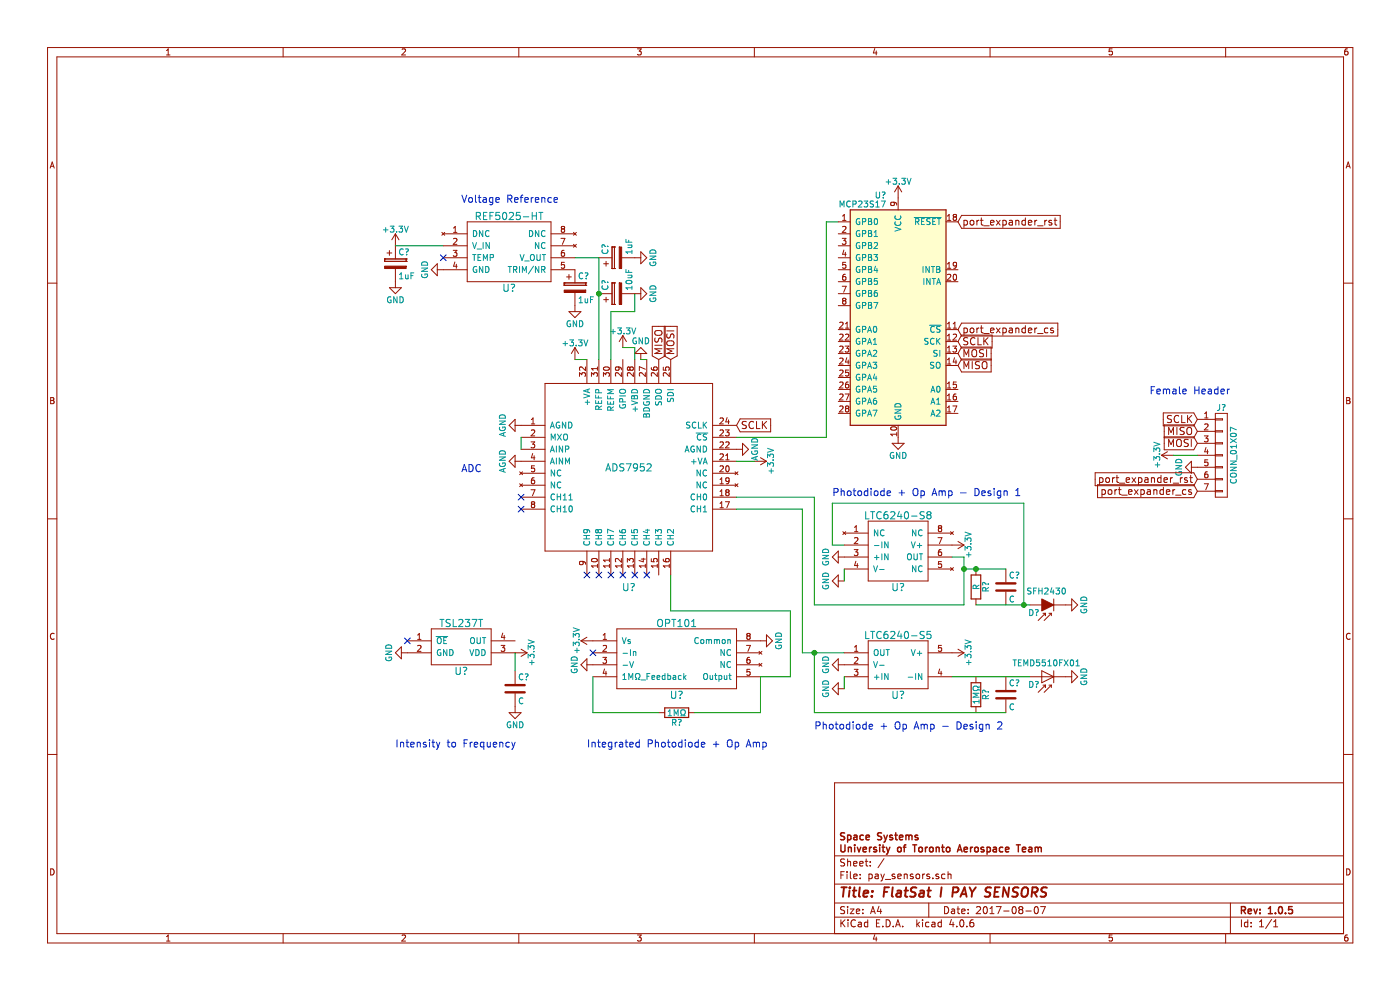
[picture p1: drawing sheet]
EESchema Schematic File Version 2
LIBS:power
LIBS:device
LIBS:transistors
LIBS:conn
LIBS:linear
LIBS:regul
LIBS:74xx
LIBS:cmos4000
LIBS:adc-dac
LIBS:memory
LIBS:xilinx
LIBS:microcontrollers
LIBS:dsp
LIBS:microchip
LIBS:analog_switches
LIBS:motorola
LIBS:texas
LIBS:intel
LIBS:audio
LIBS:interface
LIBS:digital-audio
LIBS:philips
LIBS:display
LIBS:cypress
LIBS:siliconi
LIBS:opto
LIBS:atmel
LIBS:contrib
LIBS:valves
LIBS:pay_sensors
LIBS:pay_sensors-cache
EELAYER 25 0
EELAYER END
$Descr A4 11693 8268
encoding utf-8
Sheet 1 1
Title "FlatSat I PAY SENSORS"
Date "2017-08-07"
Rev "1.0.5"
Comp "Space Systems\\nUniversity of Toronto Aerospace Team\\n\\n"
Comment1 ""
Comment2 ""
Comment3 ""
Comment4 ""
$EndDescr
$Comp
L ADS7952 U?
U 1 1
P 5250 3900
F 0 "U?" H 5250 2900 60  0000 C CNN
F 1 "ADS7952" H 5250 3900 60  0000 C CNN
F 2 "" H 5450 3900 60  0001 C CNN
F 3 "" H 5450 3900 60  0001 C CNN
	1    5250 3900
	1    0    0    -1  
$EndComp
NoConn ~ 4350 4150
NoConn ~ 4350 4250
NoConn ~ 4900 4800
NoConn ~ 5000 4800
NoConn ~ 5100 4800
NoConn ~ 5200 4800
NoConn ~ 5300 4800
$Comp
L LTC6240-S8 U?
U 1 1
P 7500 4600
F 0 "U?" H 7500 4300 60  0000 C CNN
F 1 "LTC6240-S8" H 7500 4900 60  0000 C CNN
F 2 "" H 7500 4700 60  0001 C CNN
F 3 "" H 7500 4700 60  0001 C CNN
	1    7500 4600
	1    0    0    -1  
$EndComp
$Comp
L LTC6240-S5 U?
U 1 1
P 7500 5550
F 0 "U?" H 7500 5300 60  0000 C CNN
F 1 "LTC6240-S5" H 7500 5800 60  0000 C CNN
F 2 "" H 7550 5600 60  0001 C CNN
F 3 "" H 7550 5600 60  0001 C CNN
	1    7500 5550
	1    0    0    -1  
$EndComp
$Comp
L +3.3V #PWR?
U 1 1
P 6300 3850
F 0 "#PWR?" H 6300 3700 50  0001 C CNN
F 1 "+3.3V" H 6300 3990 50  0000 C CNN
F 2 "" H 6300 3850 50  0001 C CNN
F 3 "" H 6300 3850 50  0001 C CNN
	1    6300 3850
	0    1    1    0   
$EndComp
$Comp
L GND #PWR?
U 1 1
P 5350 3000
F 0 "#PWR?" H 5350 2750 50  0001 C CNN
F 1 "GND" H 5350 2850 50  0000 C CNN
F 2 "" H 5350 3000 50  0001 C CNN
F 3 "" H 5350 3000 50  0001 C CNN
	1    5350 3000
	-1   0    0    1   
$EndComp
$Comp
L +3.3V #PWR?
U 1 1
P 5200 2900
F 0 "#PWR?" H 5200 2750 50  0001 C CNN
F 1 "+3.3V" H 5200 3040 50  0000 C CNN
F 2 "" H 5200 2900 50  0001 C CNN
F 3 "" H 5200 2900 50  0001 C CNN
	1    5200 2900
	1    0    0    -1  
$EndComp
$Comp
L CP C?
U 1 1
P 5150 2450
F 0 "C?" H 5175 2550 50  0000 L CNN
F 1 "10uF" H 5175 2350 50  0000 L CNN
F 2 "" H 5188 2300 50  0001 C CNN
F 3 "" H 5150 2450 50  0001 C CNN
	1    5150 2450
	0    -1   -1   0   
$EndComp
$Comp
L GND #PWR?
U 1 1
P 5300 2450
F 0 "#PWR?" H 5300 2200 50  0001 C CNN
F 1 "GND" H 5300 2300 50  0000 C CNN
F 2 "" H 5300 2450 50  0001 C CNN
F 3 "" H 5300 2450 50  0001 C CNN
	1    5300 2450
	0    -1   -1   0   
$EndComp
$Comp
L REF5025-HT U?
U 1 1
P 4250 2100
F 0 "U?" H 4250 1800 60  0000 C CNN
F 1 "REF5025-HT" H 4250 2400 60  0000 C CNN
F 2 "" H 4200 2150 60  0001 C CNN
F 3 "" H 4200 2150 60  0001 C CNN
	1    4250 2100
	1    0    0    -1  
$EndComp
$Comp
L +3.3V #PWR?
U 1 1
P 4800 3000
F 0 "#PWR?" H 4800 2850 50  0001 C CNN
F 1 "+3.3V" H 4800 3140 50  0000 C CNN
F 2 "" H 4800 3000 50  0001 C CNN
F 3 "" H 4800 3000 50  0001 C CNN
	1    4800 3000
	1    0    0    -1  
$EndComp
$Comp
L CP C?
U 1 1
P 3300 2200
F 0 "C?" H 3325 2300 50  0000 L CNN
F 1 "1uF" H 3325 2100 50  0000 L CNN
F 2 "" H 3338 2050 50  0001 C CNN
F 3 "" H 3300 2200 50  0001 C CNN
	1    3300 2200
	1    0    0    -1  
$EndComp
$Comp
L GND #PWR?
U 1 1
P 3300 2350
F 0 "#PWR?" H 3300 2100 50  0001 C CNN
F 1 "GND" H 3300 2200 50  0000 C CNN
F 2 "" H 3300 2350 50  0001 C CNN
F 3 "" H 3300 2350 50  0001 C CNN
	1    3300 2350
	1    0    0    -1  
$EndComp
$Comp
L +3.3V #PWR?
U 1 1
P 3300 2050
F 0 "#PWR?" H 3300 1900 50  0001 C CNN
F 1 "+3.3V" H 3300 2190 50  0000 C CNN
F 2 "" H 3300 2050 50  0001 C CNN
F 3 "" H 3300 2050 50  0001 C CNN
	1    3300 2050
	1    0    0    -1  
$EndComp
$Comp
L GND #PWR?
U 1 1
P 3700 2250
F 0 "#PWR?" H 3700 2000 50  0001 C CNN
F 1 "GND" H 3700 2100 50  0000 C CNN
F 2 "" H 3700 2250 50  0001 C CNN
F 3 "" H 3700 2250 50  0001 C CNN
	1    3700 2250
	0    1    1    0   
$EndComp
$Comp
L CP C?
U 1 1
P 4800 2400
F 0 "C?" H 4825 2500 50  0000 L CNN
F 1 "1uF" H 4825 2300 50  0000 L CNN
F 2 "" H 4838 2250 50  0001 C CNN
F 3 "" H 4800 2400 50  0001 C CNN
	1    4800 2400
	1    0    0    -1  
$EndComp
$Comp
L GND #PWR?
U 1 1
P 4800 2550
F 0 "#PWR?" H 4800 2300 50  0001 C CNN
F 1 "GND" H 4800 2400 50  0000 C CNN
F 2 "" H 4800 2550 50  0001 C CNN
F 3 "" H 4800 2550 50  0001 C CNN
	1    4800 2550
	1    0    0    -1  
$EndComp
$Comp
L CP C?
U 1 1
P 5150 2150
F 0 "C?" H 5175 2250 50  0000 L CNN
F 1 "1uF" H 5175 2050 50  0000 L CNN
F 2 "" H 5188 2000 50  0001 C CNN
F 3 "" H 5150 2150 50  0001 C CNN
	1    5150 2150
	0    -1   -1   0   
$EndComp
$Comp
L GND #PWR?
U 1 1
P 5300 2150
F 0 "#PWR?" H 5300 1900 50  0001 C CNN
F 1 "GND" H 5300 2000 50  0000 C CNN
F 2 "" H 5300 2150 50  0001 C CNN
F 3 "" H 5300 2150 50  0001 C CNN
	1    5300 2150
	0    -1   -1   0   
$EndComp
$Comp
L D_Photo D?
U 1 1
P 8700 5650
F 0 "D?" H 8720 5720 50  0000 L CNN
F 1 "TEMD5510FX01" H 8660 5540 50  0000 C CNN
F 2 "" H 8650 5650 50  0001 C CNN
F 3 "" H 8650 5650 50  0001 C CNN
	1    8700 5650
	-1   0    0    1   
$EndComp
$Comp
L R R?
U 1 1
P 8150 5800
F 0 "R?" V 8230 5800 50  0000 C CNN
F 1 "1MΩ" V 8150 5800 50  0000 C CNN
F 2 "" V 8080 5800 50  0001 C CNN
F 3 "" H 8150 5800 50  0001 C CNN
	1    8150 5800
	1    0    0    -1  
$EndComp
$Comp
L C C?
U 1 1
P 8400 5800
F 0 "C?" H 8425 5900 50  0000 L CNN
F 1 "C" H 8425 5700 50  0000 L CNN
F 2 "" H 8438 5650 50  0001 C CNN
F 3 "" H 8400 5800 50  0001 C CNN
	1    8400 5800
	1    0    0    -1  
$EndComp
$Comp
L GND #PWR?
U 1 1
P 7050 5550
F 0 "#PWR?" H 7050 5300 50  0001 C CNN
F 1 "GND" H 7050 5400 50  0000 C CNN
F 2 "" H 7050 5550 50  0001 C CNN
F 3 "" H 7050 5550 50  0001 C CNN
	1    7050 5550
	0    1    1    0   
$EndComp
$Comp
L GND #PWR?
U 1 1
P 7050 5750
F 0 "#PWR?" H 7050 5500 50  0001 C CNN
F 1 "GND" H 7050 5600 50  0000 C CNN
F 2 "" H 7050 5750 50  0001 C CNN
F 3 "" H 7050 5750 50  0001 C CNN
	1    7050 5750
	0    1    1    0   
$EndComp
$Comp
L GND #PWR?
U 1 1
P 8900 5650
F 0 "#PWR?" H 8900 5400 50  0001 C CNN
F 1 "GND" H 8900 5500 50  0000 C CNN
F 2 "" H 8900 5650 50  0001 C CNN
F 3 "" H 8900 5650 50  0001 C CNN
	1    8900 5650
	0    -1   -1   0   
$EndComp
$Comp
L +3.3V #PWR?
U 1 1
P 7950 5450
F 0 "#PWR?" H 7950 5300 50  0001 C CNN
F 1 "+3.3V" H 7950 5590 50  0000 C CNN
F 2 "" H 7950 5450 50  0001 C CNN
F 3 "" H 7950 5450 50  0001 C CNN
	1    7950 5450
	0    1    1    0   
$EndComp
$Comp
L OPT101 U?
U 1 1
P 5650 5500
F 0 "U?" H 5650 5200 60  0000 C CNN
F 1 "OPT101" H 5650 5800 60  0000 C CNN
F 2 "" H 5500 5450 60  0001 C CNN
F 3 "" H 5500 5450 60  0001 C CNN
	1    5650 5500
	1    0    0    -1  
$EndComp
$Comp
L +3.3V #PWR?
U 1 1
P 4950 5350
F 0 "#PWR?" H 4950 5200 50  0001 C CNN
F 1 "+3.3V" H 4950 5490 50  0000 C CNN
F 2 "" H 4950 5350 50  0001 C CNN
F 3 "" H 4950 5350 50  0001 C CNN
	1    4950 5350
	0    -1   -1   0   
$EndComp
$Comp
L GND #PWR?
U 1 1
P 4950 5550
F 0 "#PWR?" H 4950 5300 50  0001 C CNN
F 1 "GND" H 4950 5400 50  0000 C CNN
F 2 "" H 4950 5550 50  0001 C CNN
F 3 "" H 4950 5550 50  0001 C CNN
	1    4950 5550
	0    1    1    0   
$EndComp
$Comp
L R R?
U 1 1
P 5650 5950
F 0 "R?" V 5730 5950 50  0000 C CNN
F 1 "1MΩ" V 5650 5950 50  0000 C CNN
F 2 "" V 5580 5950 50  0001 C CNN
F 3 "" H 5650 5950 50  0001 C CNN
	1    5650 5950
	0    1    1    0   
$EndComp
$Comp
L GND #PWR?
U 1 1
P 6350 5350
F 0 "#PWR?" H 6350 5100 50  0001 C CNN
F 1 "GND" H 6350 5200 50  0000 C CNN
F 2 "" H 6350 5350 50  0001 C CNN
F 3 "" H 6350 5350 50  0001 C CNN
	1    6350 5350
	0    -1   -1   0   
$EndComp
$Comp
L TSL237T U?
U 1 1
P 3850 5400
F 0 "U?" H 3850 5200 60  0000 C CNN
F 1 "TSL237T" H 3850 5600 60  0000 C CNN
F 2 "" H 3850 5350 60  0001 C CNN
F 3 "" H 3850 5350 60  0001 C CNN
	1    3850 5400
	1    0    0    -1  
$EndComp
NoConn ~ 3400 5350
$Comp
L GND #PWR?
U 1 1
P 3400 5450
F 0 "#PWR?" H 3400 5200 50  0001 C CNN
F 1 "GND" H 3400 5300 50  0000 C CNN
F 2 "" H 3400 5450 50  0001 C CNN
F 3 "" H 3400 5450 50  0001 C CNN
	1    3400 5450
	0    1    1    0   
$EndComp
$Comp
L +3.3V #PWR?
U 1 1
P 4300 5450
F 0 "#PWR?" H 4300 5300 50  0001 C CNN
F 1 "+3.3V" H 4300 5590 50  0000 C CNN
F 2 "" H 4300 5450 50  0001 C CNN
F 3 "" H 4300 5450 50  0001 C CNN
	1    4300 5450
	0    1    1    0   
$EndComp
$Comp
L C C?
U 1 1
P 4300 5750
F 0 "C?" H 4325 5850 50  0000 L CNN
F 1 "C" H 4325 5650 50  0000 L CNN
F 2 "" H 4338 5600 50  0001 C CNN
F 3 "" H 4300 5750 50  0001 C CNN
	1    4300 5750
	1    0    0    -1  
$EndComp
$Comp
L GND #PWR?
U 1 1
P 4300 5900
F 0 "#PWR?" H 4300 5650 50  0001 C CNN
F 1 "GND" H 4300 5750 50  0000 C CNN
F 2 "" H 4300 5900 50  0001 C CNN
F 3 "" H 4300 5900 50  0001 C CNN
	1    4300 5900
	1    0    0    -1  
$EndComp
$Comp
L SFH2430 D?
U 1 1
P 8700 5050
F 0 "D?" H 8720 5120 50  0000 L CNN
F 1 "SFH2430" H 8660 4940 50  0000 C CNN
F 2 "Opto-Devices:PhotoDiode_SMD-DIL2_4.5x4" H 8700 5225 50  0001 C CNN
F 3 "" H 8650 5050 50  0000 C CNN
	1    8700 5050
	-1   0    0    1   
$EndComp
$Comp
L GND #PWR?
U 1 1
P 8900 5050
F 0 "#PWR?" H 8900 4800 50  0001 C CNN
F 1 "GND" H 8900 4900 50  0000 C CNN
F 2 "" H 8900 5050 50  0001 C CNN
F 3 "" H 8900 5050 50  0001 C CNN
	1    8900 5050
	0    -1   -1   0   
$EndComp
$Comp
L GND #PWR?
U 1 1
P 7050 4650
F 0 "#PWR?" H 7050 4400 50  0001 C CNN
F 1 "GND" H 7050 4500 50  0000 C CNN
F 2 "" H 7050 4650 50  0001 C CNN
F 3 "" H 7050 4650 50  0001 C CNN
	1    7050 4650
	0    1    1    0   
$EndComp
$Comp
L GND #PWR?
U 1 1
P 7050 4850
F 0 "#PWR?" H 7050 4600 50  0001 C CNN
F 1 "GND" H 7050 4700 50  0000 C CNN
F 2 "" H 7050 4850 50  0001 C CNN
F 3 "" H 7050 4850 50  0001 C CNN
	1    7050 4850
	0    1    1    0   
$EndComp
$Comp
L R R?
U 1 1
P 8150 4900
F 0 "R?" V 8230 4900 50  0000 C CNN
F 1 "R" V 8150 4900 50  0000 C CNN
F 2 "" V 8080 4900 50  0001 C CNN
F 3 "" H 8150 4900 50  0001 C CNN
	1    8150 4900
	1    0    0    -1  
$EndComp
$Comp
L C C?
U 1 1
P 8400 4900
F 0 "C?" H 8425 5000 50  0000 L CNN
F 1 "C" H 8425 4800 50  0000 L CNN
F 2 "" H 8438 4750 50  0001 C CNN
F 3 "" H 8400 4900 50  0001 C CNN
	1    8400 4900
	1    0    0    -1  
$EndComp
$Comp
L +3.3V #PWR?
U 1 1
P 7950 4550
F 0 "#PWR?" H 7950 4400 50  0001 C CNN
F 1 "+3.3V" H 7950 4690 50  0000 C CNN
F 2 "" H 7950 4550 50  0001 C CNN
F 3 "" H 7950 4550 50  0001 C CNN
	1    7950 4550
	0    1    1    0   
$EndComp
NoConn ~ 3700 2150
NoConn ~ 4950 5450
Text Notes 3850 1700 0    60   ~ 0
Voltage Reference
Text Notes 3850 3950 0    60   ~ 0
ADC
Text Notes 3300 6250 0    60   ~ 0
Intensity to Frequency
Text Notes 4900 6250 0    60   ~ 0
Integrated Photodiode + Op Amp
Text Notes 6800 6100 0    60   ~ 0
Photodiode + Op Amp - Design 2
Text Notes 6950 4150 0    60   ~ 0
Photodiode + Op Amp - Design 1
NoConn ~ 5400 4800
$Comp
L AGND #PWR?
U 1 1
P 4350 3550
F 0 "#PWR?" H 4350 3300 50  0001 C CNN
F 1 "AGND" H 4350 3400 50  0000 C CNN
F 2 "" H 4350 3550 50  0001 C CNN
F 3 "" H 4350 3550 50  0001 C CNN
	1    4350 3550
	0    1    1    0   
$EndComp
$Comp
L AGND #PWR?
U 1 1
P 6150 3750
F 0 "#PWR?" H 6150 3500 50  0001 C CNN
F 1 "AGND" H 6150 3600 50  0000 C CNN
F 2 "" H 6150 3750 50  0001 C CNN
F 3 "" H 6150 3750 50  0001 C CNN
	1    6150 3750
	0    -1   -1   0   
$EndComp
$Comp
L AGND #PWR?
U 1 1
P 4350 3850
F 0 "#PWR?" H 4350 3600 50  0001 C CNN
F 1 "AGND" H 4350 3700 50  0000 C CNN
F 2 "" H 4350 3850 50  0001 C CNN
F 3 "" H 4350 3850 50  0001 C CNN
	1    4350 3850
	0    1    1    0   
$EndComp
Text GLabel 5500 3000 1    60   Input ~ 0
MISO
Text GLabel 5600 3000 1    60   Input ~ 0
MOSI
Wire Wire Line
	4350 3650 4350 3750
Wire Wire Line
	6150 3850 6300 3850
Wire Wire Line
	5000 2150 5000 3000
Wire Wire Line
	5300 2450 5300 2600
Wire Wire Line
	5300 2600 5100 2600
Wire Wire Line
	5100 2600 5100 3000
Wire Wire Line
	5000 2150 4800 2150
Connection ~ 5000 2450
Wire Wire Line
	3700 2050 3300 2050
Wire Wire Line
	6700 5450 7050 5450
Wire Wire Line
	6800 5450 6800 5950
Wire Wire Line
	6800 5950 8400 5950
Connection ~ 6800 5450
Wire Wire Line
	7050 5650 7050 5750
Wire Wire Line
	4950 5650 4950 5950
Wire Wire Line
	4950 5950 5500 5950
Wire Wire Line
	5800 5950 6350 5950
Wire Wire Line
	6350 5950 6350 5650
Wire Wire Line
	6350 5650 6600 5650
Wire Wire Line
	5600 4800 5600 5100
Wire Wire Line
	4300 5600 4300 5450
Wire Wire Line
	7050 4750 7050 4850
Wire Wire Line
	8150 5050 8600 5050
Wire Wire Line
	6950 4550 7050 4550
Wire Wire Line
	6950 4200 8550 4200
Wire Wire Line
	8550 4200 8550 5050
Connection ~ 8550 5050
Wire Wire Line
	7950 4650 8050 4650
Wire Wire Line
	8050 4650 8050 5050
Wire Wire Line
	8050 4750 8400 4750
Connection ~ 8050 4750
Connection ~ 8150 4750
Wire Wire Line
	4900 3000 4800 3000
Wire Wire Line
	5600 5100 6600 5100
Wire Wire Line
	6600 5100 6600 5650
Wire Wire Line
	8600 5650 7950 5650
Wire Wire Line
	6800 4150 6800 5050
Wire Wire Line
	6800 5050 8050 5050
Wire Wire Line
	6950 4550 6950 4200
Wire Wire Line
	6150 4250 6700 4250
Wire Wire Line
	6700 4250 6700 5450
Wire Wire Line
	5400 3000 5350 3000
Wire Wire Line
	5300 3000 5300 2900
Wire Wire Line
	5300 2900 5200 2900
Text GLabel 6150 3550 2    60   Input ~ 0
SCLK
$Comp
L MCP23S17 U?
U 1 1
P 7500 2650
F 0 "U?" H 7400 3675 50  0000 R CNN
F 1 "MCP23S17" H 7400 3600 50  0000 R CNN
F 2 "" H 7550 1700 50  0001 L CNN
F 3 "" H 7750 3650 50  0001 C CNN
	1    7500 2650
	1    0    0    -1  
$EndComp
Wire Wire Line
	6800 4150 6150 4150
Wire Wire Line
	7000 1850 6900 1850
Wire Wire Line
	6900 1850 6900 3650
Wire Wire Line
	6900 3650 6150 3650
$Comp
L GND #PWR?
U 1 1
P 7500 3650
F 0 "#PWR?" H 7500 3400 50  0001 C CNN
F 1 "GND" H 7500 3500 50  0000 C CNN
F 2 "" H 7500 3650 50  0001 C CNN
F 3 "" H 7500 3650 50  0001 C CNN
	1    7500 3650
	1    0    0    -1  
$EndComp
$Comp
L +3.3V #PWR?
U 1 1
P 7500 1650
F 0 "#PWR?" H 7500 1500 50  0001 C CNN
F 1 "+3.3V" H 7500 1790 50  0000 C CNN
F 2 "" H 7500 1650 50  0001 C CNN
F 3 "" H 7500 1650 50  0001 C CNN
	1    7500 1650
	1    0    0    -1  
$EndComp
Text GLabel 8000 3050 2    60   Input ~ 0
MISO
Text GLabel 8000 2950 2    60   Input ~ 0
MOSI
Text GLabel 8000 2850 2    60   Input ~ 0
SCLK
$Comp
L CONN_01X07 J?
U 1 1
P 10200 3800
F 0 "J?" H 10200 4200 50  0000 C CNN
F 1 "CONN_01X07" V 10300 3800 50  0000 C CNN
F 2 "" H 10200 3800 50  0001 C CNN
F 3 "" H 10200 3800 50  0001 C CNN
	1    10200 3800
	1    0    0    -1  
$EndComp
Text GLabel 10000 3500 0    60   Input ~ 0
SCLK
Text GLabel 10000 3600 0    60   Input ~ 0
MISO
Text GLabel 10000 3700 0    60   Input ~ 0
MOSI
$Comp
L +3.3V #PWR?
U 1 1
P 9800 3800
F 0 "#PWR?" H 9800 3650 50  0001 C CNN
F 1 "+3.3V" H 9800 3940 50  0000 C CNN
F 2 "" H 9800 3800 50  0001 C CNN
F 3 "" H 9800 3800 50  0001 C CNN
	1    9800 3800
	0    -1   -1   0   
$EndComp
Wire Wire Line
	10000 3800 9800 3800
$Comp
L GND #PWR?
U 1 1
P 10000 3900
F 0 "#PWR?" H 10000 3650 50  0001 C CNN
F 1 "GND" H 10000 3750 50  0000 C CNN
F 2 "" H 10000 3900 50  0001 C CNN
F 3 "" H 10000 3900 50  0001 C CNN
	1    10000 3900
	0    1    1    0   
$EndComp
Text GLabel 8000 1850 2    60   Input ~ 0
port_expander_rst
Text GLabel 8000 2750 2    60   Input ~ 0
port_expander_cs
Text GLabel 10000 4000 0    60   Input ~ 0
port_expander_rst
Text GLabel 10000 4100 0    60   Input ~ 0
port_expander_cs
Text Notes 9600 3300 0    60   ~ 0
Female Header
$EndSCHEMATC
